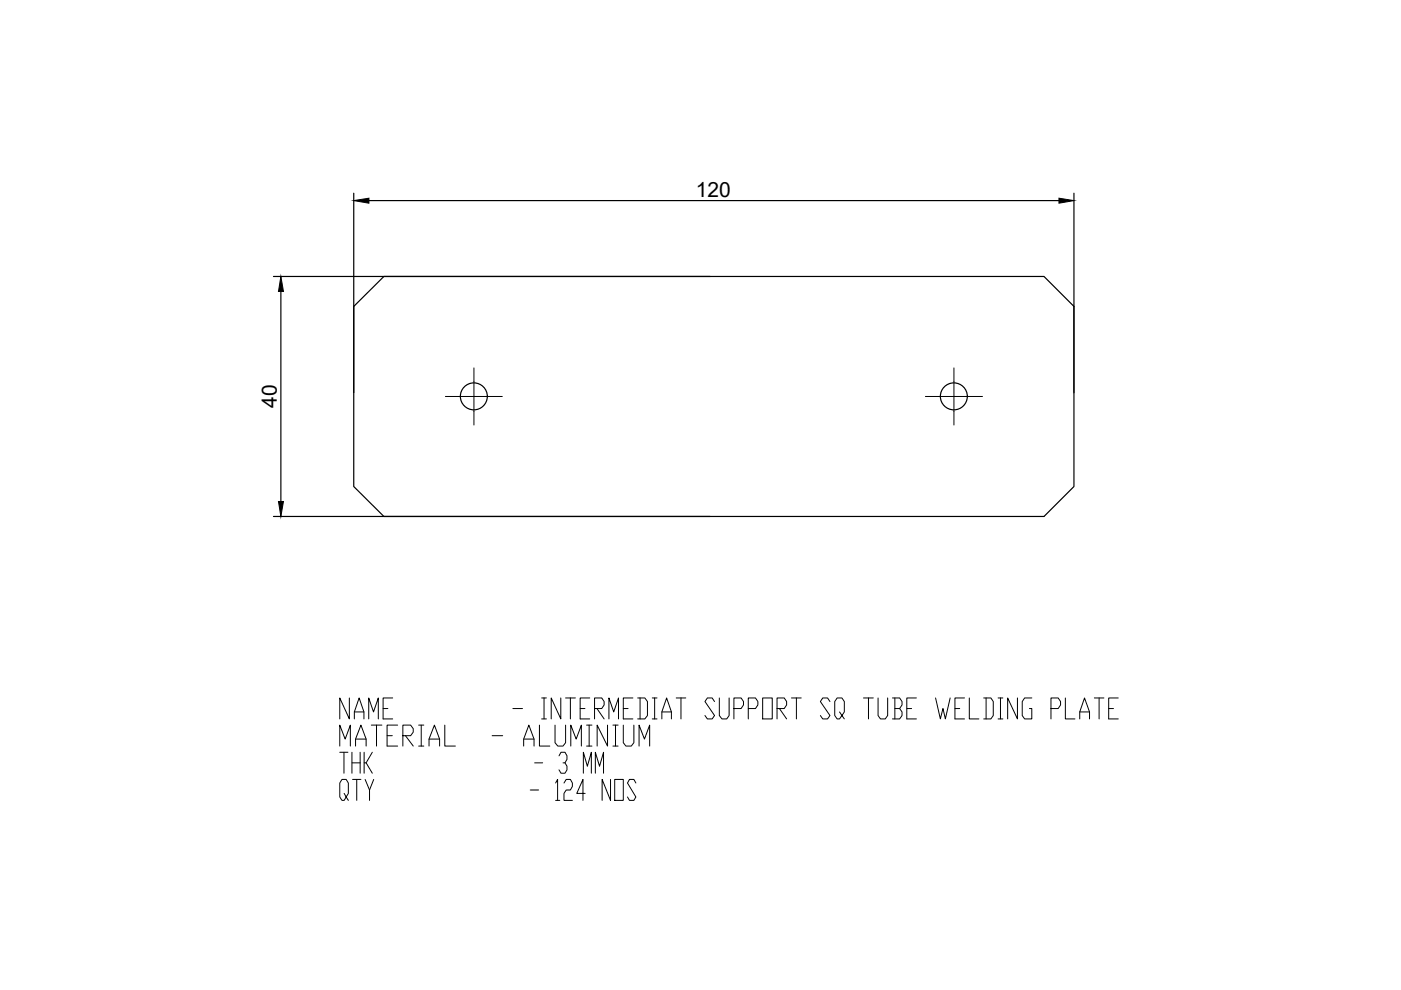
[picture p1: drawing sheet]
<svg xmlns="http://www.w3.org/2000/svg" width="297mm" height="210mm" viewBox="0 0 297 210" stroke-linecap="round" stroke-linejoin="round" font-family="sans-serif">
<!-- layer: 0 -->
<g fill="none" stroke="#000" stroke-width=".25">
<path d="M58 58.6h92.6M75 41v42.3M78.2 42.5h146.3M227.7 41v42.3M59.5 61.8v44.5M58 109.5h163.3l6.4-6.3v-38.2l-6.4-6.4h-139.9l-6.4 6.4v38.2l6.4 6.3"/>
<circle cx="100.5" cy="84" r="2.86"/>
<circle cx="202.2" cy="84" r="2.86"/>
</g>
<path d="M100.5 78v6.1h6M202.3 78v6.1h6M94.4 84.1h6.1v6M196.2 84.1h6.1v6" fill="none" stroke="#000" stroke-width=".21"/>
<path d="M75 42.5l3.2-.5v1.1zM224.5 42l3.2 .5-3.2 .6zM59.5 58.6l.6 3.2h-1.1zM59 106.3h1.1l-.6 3.2z" fill="#000" stroke="#000" stroke-width=".21"/>
<g font-size="8.4">
<text x="71.3" y="153.8">NAME - INTERMEDIAT SUPPORT SQ TUBE WELDING PLATE</text>
<text x="71.3" y="159.5">MATERIAL - ALUMINIUM</text>
<text x="71.3" y="171.1">QTY - 124 NOS</text>
</g>
<text font-size="7.9" x="71.3" y="165.1">THK - 3 MM</text>
<g font-size="4.4">
<text x="147.5" y="41.7">120</text>
<text x="58.7" y="86.4" transform="rotate(-90 58.7 86.4)">40</text>
</g>
</svg>
